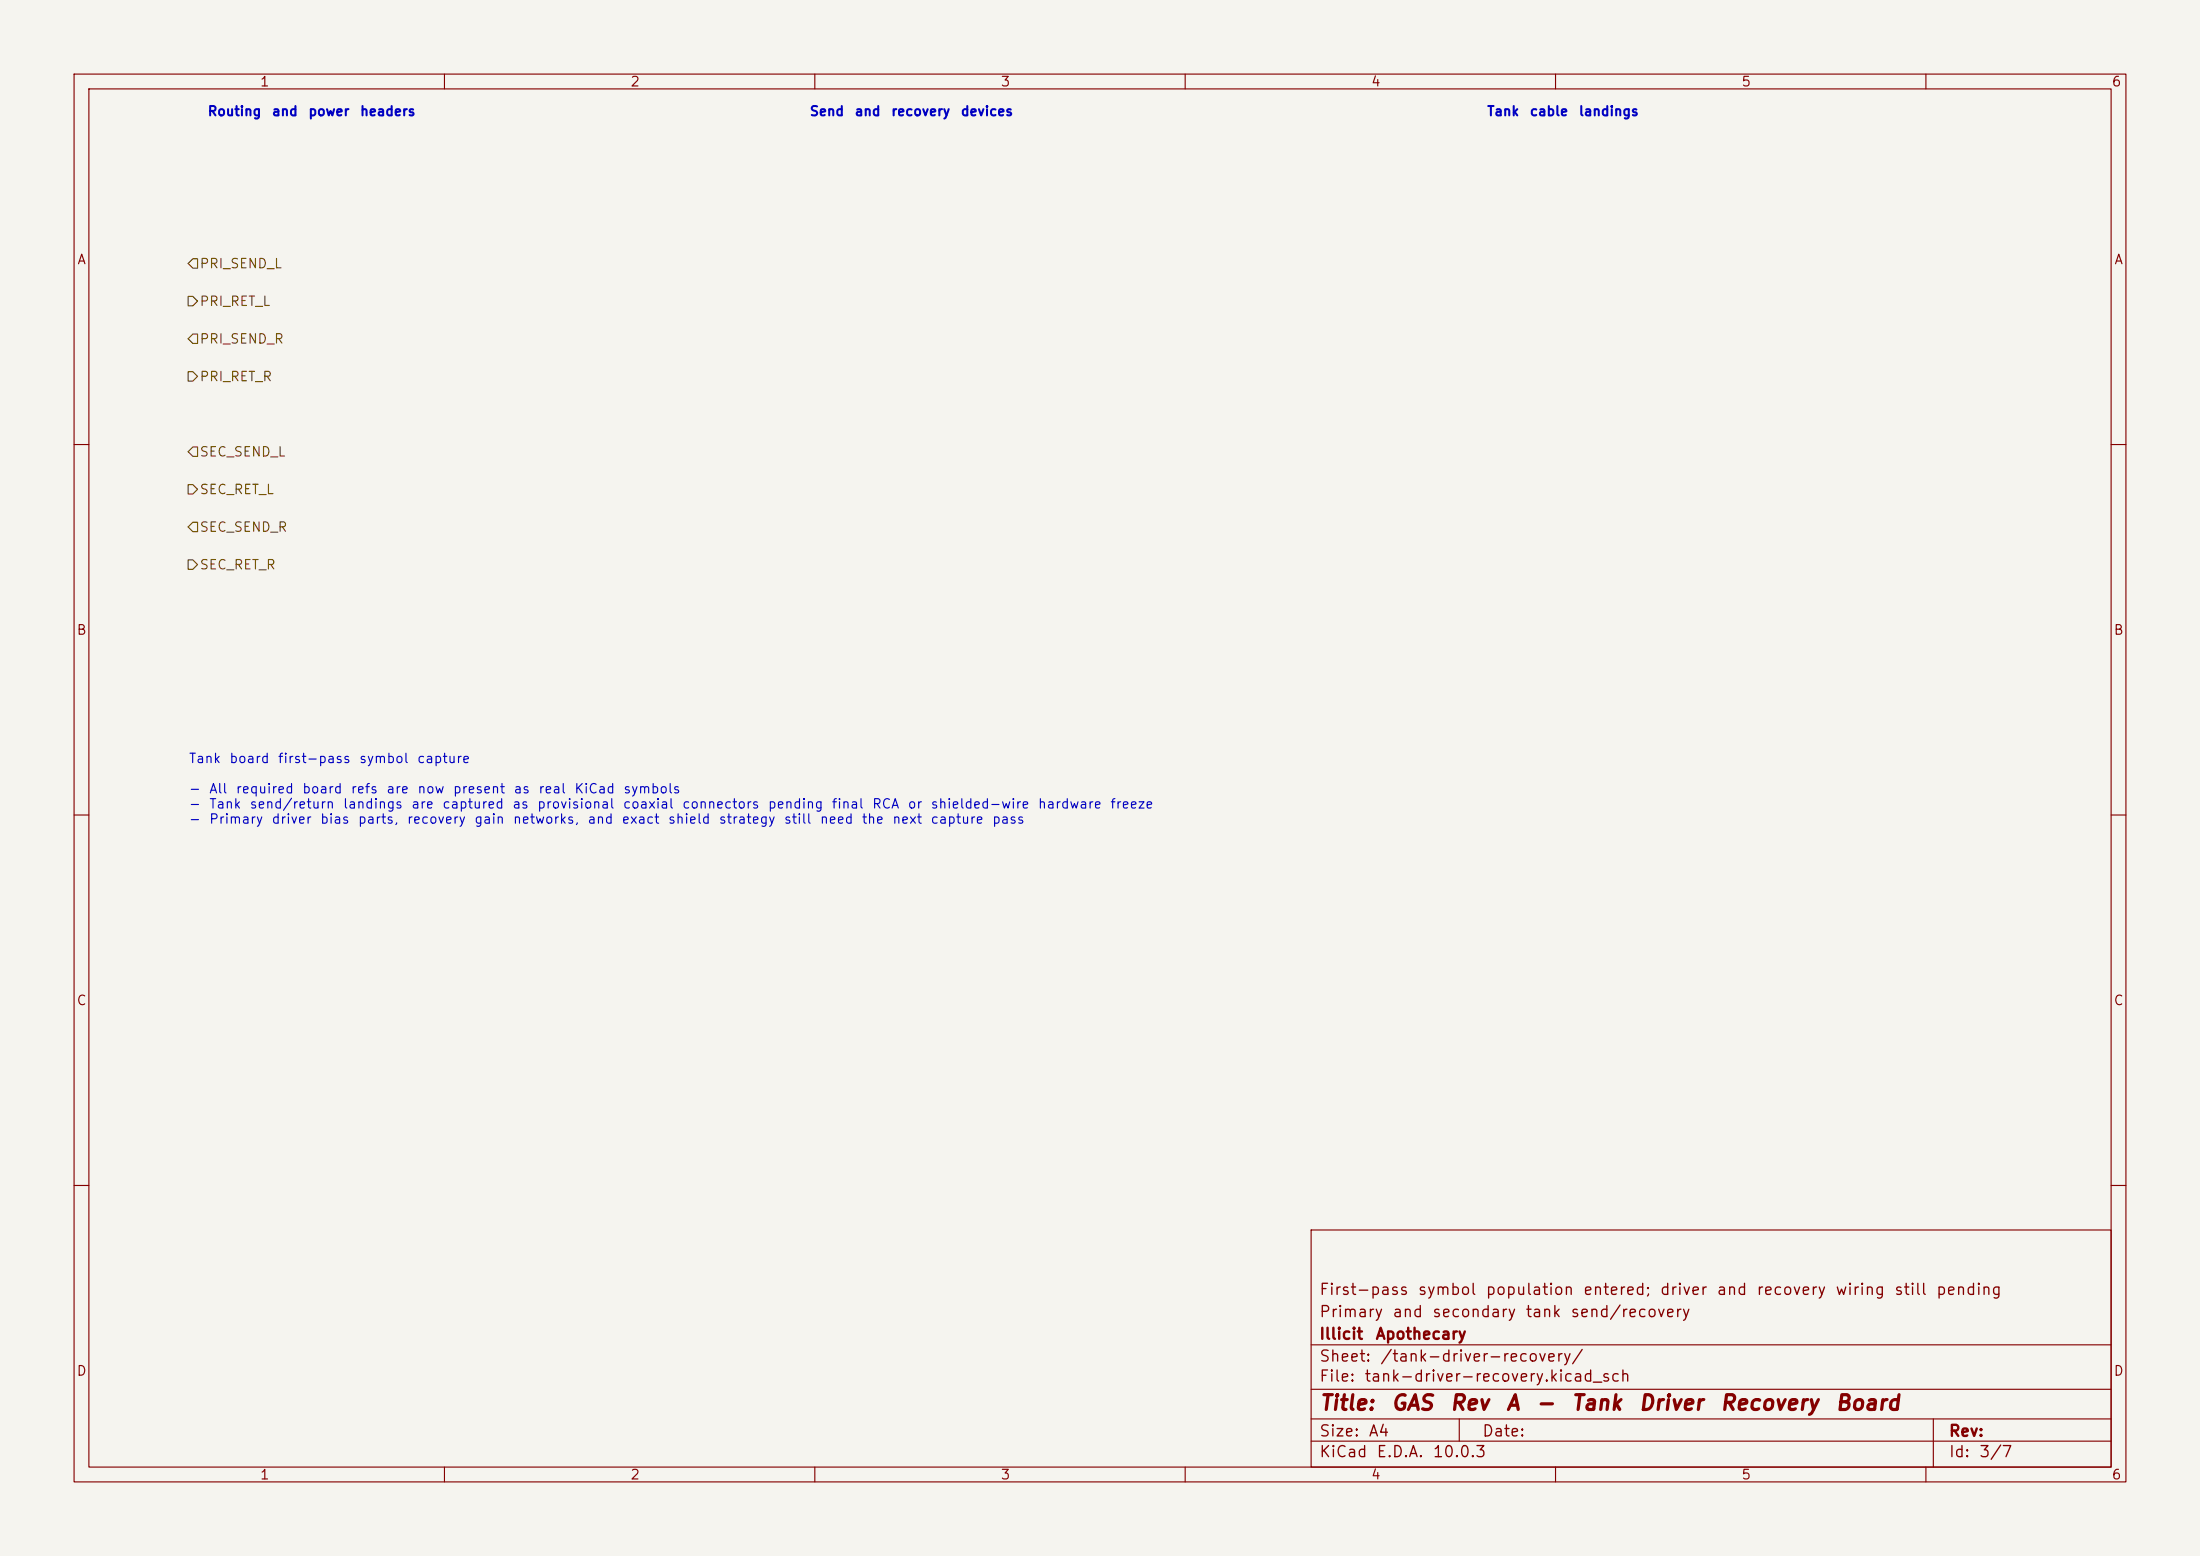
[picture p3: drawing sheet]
<svg xmlns="http://www.w3.org/2000/svg" width="297mm" height="210mm" viewBox="0 0 297 210" stroke-linecap="round" stroke-linejoin="round" font-family="sans-serif">
<path d="M0 0h297v210h-297z" fill="#f5f4ef" stroke="#f5f4ef" stroke-width=".14"/>
<g fill="none" stroke="#840000" stroke-width=".15">
<path d="M10 10h277v190h-277zM12 12h273v186h-273zM60 10v2M110 10v2M160 10v2M210 10v2M260 10v2M10 60h2M285 60h2M10 110h2M285 110h2M10 160h2"/>
<path d="M177 166h108v32h-108zM285 160h2M60 198v2M110 198v2M160 198v2M177 194.5h108M177 191.5h108M177 187.5h108M177 181.5h108M197 191.5v3M210 198v2M260 198v2"/>
<path d="M261 191.5v6.5"/>
</g>
<path d="M25.4 35.6l.6-.7h.7v1.3h-.7zM25.4 40h.6l.7 .6-.7 .7h-.6zM25.4 50.2h.6l.7 .6-.7 .6h-.6zM26 45.1h.7v1.3h-.7l-.6-.7zM25.4 65.4h.6l.7 .6-.7 .7h-.6zM25.4 75.6h.6l.7 .6-.7 .6h-.6zM26 60.3h.7v1.3h-.7l-.6-.6zM26 70.5h.7v1.3h-.7l-.6-.7z" fill="none" stroke="#725600" stroke-width=".15"/>
<g font-size="2" fill="#840000">
<text x="178" y="190.8">Title:</text>
<text x="187.7" y="190.8">GAS</text>
<text x="195.6" y="190.8">Rev</text>
<text x="203.2" y="190.8">A</text>
<text x="207.2" y="190.8">-</text>
<text x="212" y="190.8">Tank</text>
<text x="221.1" y="190.8">Driver</text>
<text x="232.1" y="190.8">Recovery</text>
<text x="247.6" y="190.8">Board</text>
</g>
<g font-size="1.5" fill="#840000">
<text x="178" y="178.2">Primary</text>
<text x="178" y="175.2">First-pass</text>
<text x="187.9" y="178.2">and</text>
<text x="191.3" y="175.2">symbol</text>
<text x="193.2" y="178.2">secondary</text>
<text x="200.5" y="175.2">population</text>
<text x="205.8" y="178.2">tank</text>
<text x="211.9" y="178.2">send/recovery</text>
<text x="213.6" y="175.2">entered;</text>
<text x="224" y="175.2">driver</text>
<text x="231.6" y="175.2">and</text>
<text x="237" y="175.2">recovery</text>
<text x="247.7" y="175.2">wiring</text>
<text x="255.6" y="175.2">still</text>
<text x="261.3" y="175.2">pending</text>
<text x="178" y="184.2">Sheet:</text>
<text x="178" y="181.2">Illicit</text>
<text x="185.6" y="181.2">Apothecary</text>
<text x="186.2" y="184.2">/tank-driver-recovery/</text>
<text x="178" y="186.9">File:</text>
<text x="184.1" y="186.9">tank-driver-recovery.kicad_sch</text>
<text x="178" y="197.1">KiCad</text>
<text x="178" y="194.3">Size:</text>
<text x="184.7" y="194.3">A4</text>
<text x="185.7" y="197.1">E.D.A.</text>
<text x="193.3" y="197.1">10.0.3</text>
<text x="200" y="194.3">Date:</text>
<text x="263" y="194.3">Rev:</text>
<text x="263" y="197.1">Id:</text>
<text x="267.1" y="197.1">3/7</text>
</g>
<g font-size="1.3" fill="#840000">
<text x="35" y="12">1</text>
<text x="85" y="12">2</text>
<text x="135" y="12">3</text>
<text x="185" y="12">4</text>
<text x="235" y="12">5</text>
<text x="285" y="12">6</text>
<text x="10.3" y="36">A</text>
<text x="285.3" y="36">A</text>
<text x="10.3" y="86">B</text>
<text x="285.3" y="86">B</text>
<text x="10.3" y="136">C</text>
<text x="285.3" y="136">C</text>
<text x="10.3" y="186">D</text>
<text x="285.3" y="186">D</text>
<text x="35" y="200">1</text>
<text x="85" y="200">2</text>
<text x="135" y="200">3</text>
<text x="185" y="200">4</text>
<text x="235" y="200">5</text>
<text x="285" y="200">6</text>
</g>
<g font-size="1.3" fill="#0000c2">
<text x="27.9" y="16">Routing</text>
<text x="36.6" y="16">and</text>
<text x="41.5" y="16">power</text>
<text x="48.5" y="16">headers</text>
<text x="109.2" y="16">Send</text>
<text x="115.3" y="16">and</text>
<text x="120.2" y="16">recovery</text>
<text x="129.6" y="16">devices</text>
<text x="200.7" y="16">Tank</text>
<text x="206.4" y="16">cable</text>
<text x="213" y="16">landings</text>
<text x="25.4" y="103.3">Tank</text>
<text x="25.4" y="107.4">-</text>
<text x="28.1" y="107.4">All</text>
<text x="30.9" y="103.3">board</text>
<text x="31.7" y="107.4">required</text>
<text x="37.4" y="103.3">first-pass</text>
<text x="40.7" y="107.4">board</text>
<text x="47.3" y="107.4">refs</text>
<text x="48.4" y="103.3">symbol</text>
<text x="52.1" y="107.4">are</text>
<text x="56.2" y="103.3">capture</text>
<text x="56.3" y="107.4">now</text>
<text x="61.1" y="107.4">present</text>
<text x="69.2" y="107.4">as</text>
<text x="72.6" y="107.4">real</text>
<text x="77.4" y="107.4">KiCad</text>
<text x="84.1" y="107.4">symbols</text>
<text x="25.4" y="109.4">-</text>
<text x="25.4" y="111.5">-</text>
<text x="28.1" y="109.4">Tank</text>
<text x="28.1" y="111.5">Primary</text>
<text x="33.6" y="109.4">send/return</text>
<text x="36.6" y="111.5">driver</text>
<text x="43.1" y="111.5">bias</text>
<text x="46.2" y="109.4">landings</text>
<text x="48.2" y="111.5">parts,</text>
<text x="54.8" y="111.5">recovery</text>
<text x="55.4" y="109.4">are</text>
<text x="59.6" y="109.4">captured</text>
<text x="63.9" y="111.5">gain</text>
<text x="69.1" y="109.4">as</text>
<text x="69.2" y="111.5">networks,</text>
<text x="72.4" y="109.4">provisional</text>
<text x="79.2" y="111.5">and</text>
<text x="83.8" y="111.5">exact</text>
<text x="84" y="109.4">coaxial</text>
<text x="90.1" y="111.5">shield</text>
<text x="92" y="109.4">connectors</text>
<text x="96.9" y="111.5">strategy</text>
<text x="103.6" y="109.4">pending</text>
<text x="105.7" y="111.5">still</text>
<text x="110.6" y="111.5">need</text>
<text x="112.2" y="109.4">final</text>
<text x="116.2" y="111.5">the</text>
<text x="117.6" y="109.4">RCA</text>
<text x="120.4" y="111.5">next</text>
<text x="122.4" y="109.4">or</text>
<text x="125.5" y="111.5">capture</text>
<text x="125.5" y="109.4">shielded-wire</text>
<text x="133.8" y="111.5">pass</text>
<text x="140" y="109.4">hardware</text>
<text x="149.8" y="109.4">freeze</text>
</g>
<g font-size="1.3" fill="#725600">
<text x="26.9" y="36.5">PRI_SEND_L</text>
<text x="26.9" y="41.6">PRI_RET_L</text>
<text x="26.9" y="46.7">PRI_SEND_R</text>
<text x="26.9" y="51.8">PRI_RET_R</text>
<text x="26.9" y="61.9">SEC_SEND_L</text>
<text x="26.9" y="67">SEC_RET_L</text>
<text x="26.9" y="72.1">SEC_SEND_R</text>
<text x="26.9" y="77.2">SEC_RET_R</text>
</g>
</svg>
